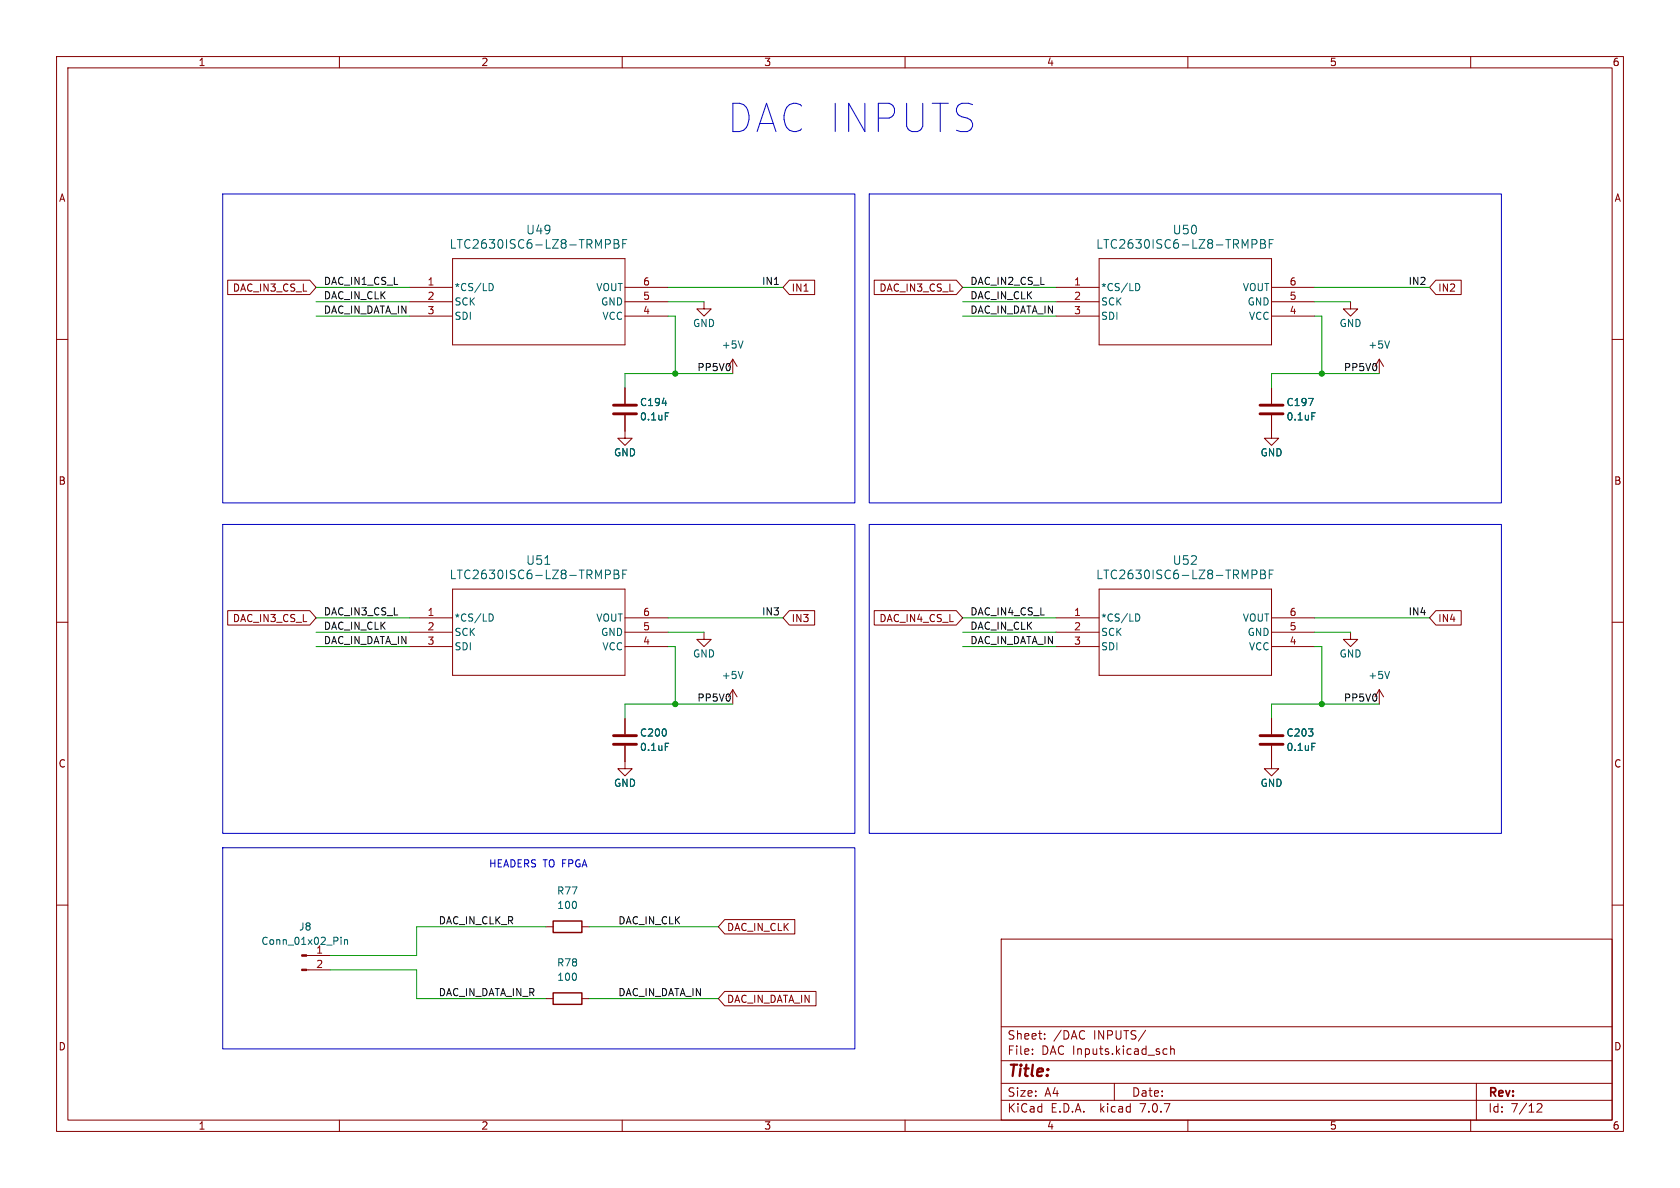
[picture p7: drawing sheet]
<svg xmlns="http://www.w3.org/2000/svg" width="297mm" height="210mm" viewBox="0 0 297 210" stroke-linecap="round" stroke-linejoin="round" font-family="sans-serif">
<g fill="none" stroke="#840000" stroke-width=".18">
<path d="M10 10h277v190h-277zM12 12h273v186h-273zM60 10v2M110 10v2M160 10v2M210 10v2M260 10v2M10 60h2M40.3 49.5h14.5l1.1 1.3-1.1 1.3h-14.5zM72.4 50.8h7.6M72.4 53.3h7.6M72.4 55.9h7.6"/>
<path d="M80 45.7h30.5v15.3h-30.5zM110.5 50.8h7.6M110.5 53.3h7.6M110.5 55.9h7.6M124.5 53.3v1.3h1.2l-1.2 1.3-1.3-1.3h1.3M139.5 49.5h4.5v2.6h-4.5l-1.1-1.3zM154.6 49.5h14.5l1.1 1.3-1.1 1.3h-14.5zM186.7 50.8h7.6M186.7 53.3h7.6M186.7 55.9h7.6M194.3 45.7h30.5v15.3h-30.5zM224.8 50.8h7.6"/>
<path d="M224.8 53.3h7.6M224.8 55.9h7.6M238.8 53.3v1.3h1.2l-1.2 1.3-1.3-1.3h1.3M253.8 49.5h4.5v2.6h-4.5l-1.1-1.3zM285 60h2M110.5 73.4v4.1h1.3l-1.3 1.2-1.3-1.2h1.3M110.5 68.6v2.8M129.5 63.5v2.5M129.5 63.5l-.7 1.3M129.5 63.5l.8 1.3M224.8 73.4v4.1h1.3l-1.3 1.2-1.3-1.2h1.3M224.8 68.6v2.8"/>
<path d="M243.8 63.5v2.5M243.8 63.5l-.7 1.3M243.8 63.5l.8 1.3M10 110h2M40.3 107.9h14.5l1.1 1.3-1.1 1.3h-14.5zM72.4 109.2h7.6M72.4 111.8h7.6M72.4 114.3h7.6M80 104.1h30.5v15.3h-30.5zM110.5 109.2h7.6M110.5 111.8h7.6M110.5 114.3h7.6"/>
<path d="M124.5 111.8v1.2h1.2l-1.2 1.3-1.3-1.3h1.3M139.5 107.9h4.5v2.6h-4.5l-1.1-1.3zM154.6 107.9h14.5l1.1 1.3-1.1 1.3h-14.5zM186.7 109.2h7.6M186.7 111.8h7.6M186.7 114.3h7.6M194.3 104.1h30.5v15.3h-30.5zM224.8 109.2h7.6M224.8 111.8h7.6M224.8 114.3h7.6M238.8 111.8v1.2h1.2l-1.2 1.3-1.3-1.3h1.3M253.8 107.9h4.5v2.6h-4.5l-1.1-1.3z"/>
<path d="M285 110h2M110.5 131.8v4.1h1.3l-1.3 1.3-1.3-1.3h1.3M110.5 127v2.8M129.5 121.9l-.7 1.3M129.5 121.9v2.6M129.5 121.9l.8 1.3M224.8 131.8v4.1h1.3l-1.3 1.3-1.3-1.3h1.3M224.8 127v2.8M243.8 121.9l-.7 1.3M243.8 121.9v2.6M243.8 121.9l.8 1.3M10 160h2"/>
<path d="M285 160h2M54.2 171.5h4.2M54.2 168.9h4.2M96.5 176.5h1.3M96.5 163.8h1.3M102.9 176.5h1.2M102.9 163.8h1.2M128.1 175.3h16.2v2.5h-16.2l-1.1-1.3zM128.1 162.6h12.4v2.5h-12.4l-1.1-1.3zM177 166h108v32h-108zM60 198v2M110 198v2"/>
<path d="M160 198v2M177 194.5h108M177 191.5h108M177 187.5h108M177 181.5h108M182.5 186.3v.1M182.5 185.5v.1M184.7 183.6v.1M184.7 182.8v.1M197 191.5v3M202.5 182.1l-1.3 2M205.7 186.3h.6"/>
<path d="M205.7 185.5h.6M207 185.5l.2-.1 .3 .1 .1 .9M207 184.9v1.5M210 198v2M260 198v2M261 191.5v6.5M271.7 195.2l.6-.1 .2 .1 .1 .3-.9 1.1h.9"/>
</g>
<g fill="none" stroke="#006464" stroke-width=".18">
<path d="M86.5 50.1a.64 .64 0 0 1 .7 .6 .64 .64 0 0 1-.7 .7M107 42.4h.6l.3 .2-.1 .5-.8 .1M108.6 42.4h.5l.2 .1 .1 .3-.3 .3a.41 .41 0 0 1 .4 .3 .41 .41 0 0 1-.4 .5h-.5zM108.6 43.1h.5M110.1 43.1h.5M110.8 42.4h-.7v1.5M200.8 50.1a.64 .64 0 0 1 .7 .6 .64 .64 0 0 1-.7 .7M221.3 42.4h.6l.3 .2-.1 .5-.8 .1M222.9 42.4h.5l.2 .1 .1 .3-.3 .3a.41 .41 0 0 1 .4 .3 .41 .41 0 0 1-.4 .5h-.5zM222.9 43.1h.5M224.4 43.1h.5M225.1 42.4h-.7v1.5"/>
<path d="M117.1 71.3h.8M117.6 73h.6M131.4 60.3l-.5 1.2M231.3 70.4h.9l-.6 1.3M231.9 73h.6M245.7 60.3l-.5 1.2M96.3 99.8h.9M86.5 108.5a.64 .64 0 0 1 .7 .7 .64 .64 0 0 1-.7 .6M107 100.8h.6l.3 .3-.1 .4-.8 .1M108.6 100.8h.5l.2 .1 .1 .3-.3 .3a.41 .41 0 0 1 .4 .4 .41 .41 0 0 1-.4 .4h-.5zM108.6 101.5h.5M110.1 101.5h.5"/>
<path d="M110.8 100.8h-.7v1.5M131.4 118.7l-.5 1.3M200.8 108.5a.64 .64 0 0 1 .7 .7 .64 .64 0 0 1-.7 .6M221.3 100.8h.6l.3 .3-.1 .4-.8 .1M222.9 100.8h.5l.2 .1 .1 .3-.3 .3a.41 .41 0 0 1 .4 .4 .41 .41 0 0 1-.4 .4h-.5zM222.9 101.5h.5M224.4 101.5h.5M225.1 100.8h-.7v1.5M245.7 118.7l-.5 1.3M117.6 131.4h.6M231.9 131.4h.6M60.3 165.7v.1"/>
<path d="M60.3 166.1v.8M60.9 166.1v.8M60.9 166.2l.2-.1 .3 .1v.7"/>
</g>
<path d="M108.5 73.2h4M108.5 71.6h4M222.8 73.2h4M222.8 71.6h4M108.5 131.6h4M108.5 130h4M222.8 131.6h4M222.8 130h4" fill="none" stroke="#840000" stroke-width=".51"/>
<path d="M97.8 175.5h5.1v2h-5.1zM97.8 162.8h5.1v2h-5.1z" fill="none" stroke="#840000" stroke-width=".25"/>
<g fill="#840000" stroke="#840000" stroke-width=".18">
<path d="M53.3 171.3h.9v.3h-.9z"/>
<path d="M53.3 168.8h.9v.2h-.9z"/>
</g>
<path d="M39.4 34.3h111.7v54.6h-111.7zM153.7 34.3h111.7v54.6h-111.7zM39.4 92.7h111.7v54.6h-111.7zM153.7 92.7h111.7v54.6h-111.7zM39.4 149.9h111.7v35.5h-111.7z" fill="none" stroke="#0000c2" stroke-width=".18"/>
<g fill="none" stroke="#009600" stroke-width=".18">
<path d="M55.9 53.3h16.5M55.9 55.9h16.5M55.9 50.8h16.5M118.1 53.3h6.4M118.1 55.9h1.3v10.1M118.1 50.8h20.3M170.2 53.3h16.5M170.2 55.9h16.5M170.2 50.8h16.5M232.4 53.3h6.4M232.4 55.9h1.3v10.1M232.4 50.8h20.3"/>
<path d="M129.5 66h-19v2.6M243.8 66h-19v2.6M55.9 111.8h16.5M55.9 114.3h16.5M55.9 109.2h16.5M118.1 111.8h6.4M118.1 114.3h1.3v10.2M118.1 109.2h20.3M170.2 111.8h16.5M170.2 114.3h16.5M170.2 109.2h16.5M232.4 111.8h6.4"/>
<path d="M232.4 114.3h1.3v10.2M232.4 109.2h20.3M129.5 124.5h-19v2.5M243.8 124.5h-19v2.5M58.4 171.5h15.3v5h22.8M96.5 163.8h-22.8v5.1h-15.3M104.1 176.5h22.9M104.1 163.8h22.9"/>
</g>
<g fill="#009600" stroke="#009600" stroke-width=".18">
<circle cx="119.4" cy="66" r=".46"/>
<circle cx="233.7" cy="66" r=".46"/>
<circle cx="119.4" cy="124.5" r=".46"/>
<circle cx="233.7" cy="124.5" r=".46"/>
</g>
<text font-size="7" fill="#0000c2" x="128.3" y="23.9">DAC INPUTS</text>
<text font-size="2.8" fill="#840000" x="178" y="190.9">Title:</text>
<g font-size="2.1" fill="#006464">
<text x="92.9" y="41.6">U49</text>
<text x="207.2" y="41.6">U50</text>
<text x="79.4" y="44.2">LTC2630ISC6-LZ8-TRMPBF</text>
<text x="193.7" y="44.2">LTC2630ISC6-LZ8-TRMPBF</text>
<text x="92.9" y="100.1">U51</text>
<text x="207.2" y="100.1">U52</text>
<text x="79.4" y="102.6">LTC2630ISC6-LZ8-TRMPBF</text>
<text x="193.7" y="102.6">LTC2630ISC6-LZ8-TRMPBF</text>
</g>
<g font-size="2.1" fill="#840000">
<text x="178" y="184">Sheet:</text>
<text x="186.2" y="184">/DAC</text>
<text x="193.4" y="184">INPUTS/</text>
<text x="178" y="186.7">File:</text>
<text x="184.1" y="186.7">DAC Inputs.kicad_sch</text>
<text x="178" y="196.9">KiCad</text>
<text x="178" y="194.1">Size:</text>
<text x="184.7" y="194.1">A4</text>
<text x="185.7" y="196.9">E.D.A.</text>
<text x="194.6" y="196.9">kicad</text>
<text x="200" y="194.1">Date:</text>
<text x="201.8" y="196.9">7.0.7</text>
<text x="263" y="194.3">Rev:</text>
<text x="263" y="196.9">Id:</text>
<text x="267.1" y="196.9">7/12</text>
</g>
<g font-size="1.8" fill="#840000">
<text x="35" y="11.9">1</text>
<text x="85" y="11.9">2</text>
<text x="135" y="11.9">3</text>
<text x="185" y="11.9">4</text>
<text x="235" y="11.9">5</text>
<text x="285" y="11.9">6</text>
<text x="10.3" y="35.9">A</text>
<text x="285.3" y="35.9">A</text>
<text x="41.1" y="51.8">DAC_IN3_CS_L</text>
<text x="139.9" y="51.8">IN1</text>
<text x="155.4" y="51.8">DAC_IN3_CS_L</text>
<text x="254.2" y="51.8">IN2</text>
<text x="10.3" y="85.9">B</text>
<text x="285.3" y="85.9">B</text>
<text x="41.1" y="110.2">DAC_IN3_CS_L</text>
<text x="139.9" y="110.2">IN3</text>
<text x="155.4" y="110.2">DAC_IN4_CS_L</text>
<text x="254.2" y="110.2">IN4</text>
<text x="10.3" y="135.9">C</text>
<text x="285.3" y="135.9">C</text>
<text x="128.4" y="164.8">DAC_IN_CLK</text>
<text x="128.4" y="177.5">DAC_IN_DATA_IN</text>
<text x="10.3" y="185.9">D</text>
<text x="285.3" y="185.9">D</text>
<text x="35" y="199.9">1</text>
<text x="85" y="199.9">2</text>
<text x="135" y="199.9">3</text>
<text x="185" y="199.9">4</text>
<text x="235" y="199.9">5</text>
<text x="285" y="199.9">6</text>
</g>
<g font-size="1.8" fill="#0f0f0f">
<text x="57.1" y="50.5">DAC_IN1_CS_L</text>
<text x="57.1" y="53">DAC_IN_CLK</text>
<text x="134.6" y="50.5">IN1</text>
<text x="171.4" y="50.5">DAC_IN2_CS_L</text>
<text x="171.4" y="53">DAC_IN_CLK</text>
<text x="248.9" y="50.5">IN2</text>
<text x="57.1" y="55.5">DAC_IN_DATA_IN</text>
<text x="171.4" y="55.5">DAC_IN_DATA_IN</text>
<text x="123.2" y="65.7">PP5V0</text>
<text x="237.5" y="65.7">PP5V0</text>
<text x="57.1" y="111.4">DAC_IN_CLK</text>
<text x="57.1" y="108.9">DAC_IN3_CS_L</text>
<text x="57.1" y="114">DAC_IN_DATA_IN</text>
<text x="134.6" y="108.9">IN3</text>
<text x="171.4" y="114">DAC_IN_DATA_IN</text>
<text x="171.4" y="108.9">DAC_IN4_CS_L</text>
<text x="171.4" y="111.4">DAC_IN_CLK</text>
<text x="248.9" y="108.9">IN4</text>
<text x="123.2" y="124.1">PP5V0</text>
<text x="237.5" y="124.1">PP5V0</text>
<text x="77.5" y="163.5">DAC_IN_CLK_R</text>
<text x="109.2" y="163.5">DAC_IN_CLK</text>
<text x="77.5" y="176.2">DAC_IN_DATA_IN_R</text>
<text x="109.2" y="176.2">DAC_IN_DATA_IN</text>
</g>
<g font-size="1.8" fill="#a90000">
<text x="75.5" y="50.5">1</text>
<text x="75.5" y="53.1">2</text>
<text x="113.6" y="53.1">5</text>
<text x="113.6" y="50.5">6</text>
<text x="189.8" y="50.5">1</text>
<text x="189.8" y="53.1">2</text>
<text x="227.9" y="53.1">5</text>
<text x="227.9" y="50.5">6</text>
<text x="75.5" y="55.6">3</text>
<text x="113.6" y="55.6">4</text>
<text x="189.8" y="55.6">3</text>
<text x="227.9" y="55.6">4</text>
<text x="75.5" y="109">1</text>
<text x="75.5" y="111.5">2</text>
<text x="113.6" y="111.5">5</text>
<text x="113.6" y="109">6</text>
<text x="189.8" y="109">1</text>
<text x="189.8" y="111.5">2</text>
<text x="227.9" y="111.5">5</text>
<text x="227.9" y="109">6</text>
<text x="75.5" y="114">3</text>
<text x="113.6" y="114">4</text>
<text x="189.8" y="114">3</text>
<text x="227.9" y="114">4</text>
<text x="55.8" y="171.2">2</text>
</g>
<g font-size="1.8" fill="#006464">
<text x="80.3" y="51.7">*CS/LD</text>
<text x="105.3" y="51.7">VOUT</text>
<text x="194.6" y="51.7">*CS/LD</text>
<text x="219.6" y="51.7">VOUT</text>
<text x="80.3" y="54.2">SCK</text>
<text x="80.3" y="56.7">SDI</text>
<text x="106.2" y="54.2">GND</text>
<text x="106.4" y="56.7">VCC</text>
<text x="122.4" y="58">GND</text>
<text x="194.6" y="54.2">SCK</text>
<text x="194.6" y="56.7">SDI</text>
<text x="220.5" y="54.2">GND</text>
<text x="220.7" y="56.7">VCC</text>
<text x="236.7" y="58">GND</text>
<text x="127.5" y="61.8">+5V</text>
<text x="241.8" y="61.8">+5V</text>
<text x="113" y="72">C194</text>
<text x="227.3" y="72">C197</text>
<text x="113" y="74.5">0.1uF</text>
<text x="227.3" y="74.5">0.1uF</text>
<text x="108.5" y="80.9">GND</text>
<text x="222.8" y="80.9">GND</text>
<text x="80.3" y="110.1">*CS/LD</text>
<text x="80.3" y="112.6">SCK</text>
<text x="105.3" y="110.1">VOUT</text>
<text x="106.2" y="112.6">GND</text>
<text x="194.6" y="110.1">*CS/LD</text>
<text x="194.6" y="112.6">SCK</text>
<text x="219.6" y="110.1">VOUT</text>
<text x="220.5" y="112.6">GND</text>
<text x="80.3" y="115.2">SDI</text>
<text x="106.4" y="115.2">VCC</text>
<text x="122.4" y="116.4">GND</text>
<text x="194.6" y="115.2">SDI</text>
<text x="220.7" y="115.2">VCC</text>
<text x="236.7" y="116.4">GND</text>
<text x="127.5" y="120.2">+5V</text>
<text x="241.8" y="120.2">+5V</text>
<text x="113" y="130.4">C200</text>
<text x="227.3" y="130.4">C203</text>
<text x="113" y="132.9">0.1uF</text>
<text x="227.3" y="132.9">0.1uF</text>
<text x="108.5" y="139.3">GND</text>
<text x="222.8" y="139.3">GND</text>
<text x="98.4" y="158.3">R77</text>
<text x="98.4" y="160.9">100</text>
<text x="46.1" y="167.2">Conn_01x02_Pin</text>
<text x="52.8" y="164.7">J8</text>
<text x="55.8" y="168.7">1</text>
<text x="98.4" y="171">R78</text>
<text x="98.4" y="173.6">100</text>
</g>
<text font-size="1.8" fill="#0000c2" x="86.4" y="153.4">HEADERS TO FPGA</text>
</svg>
